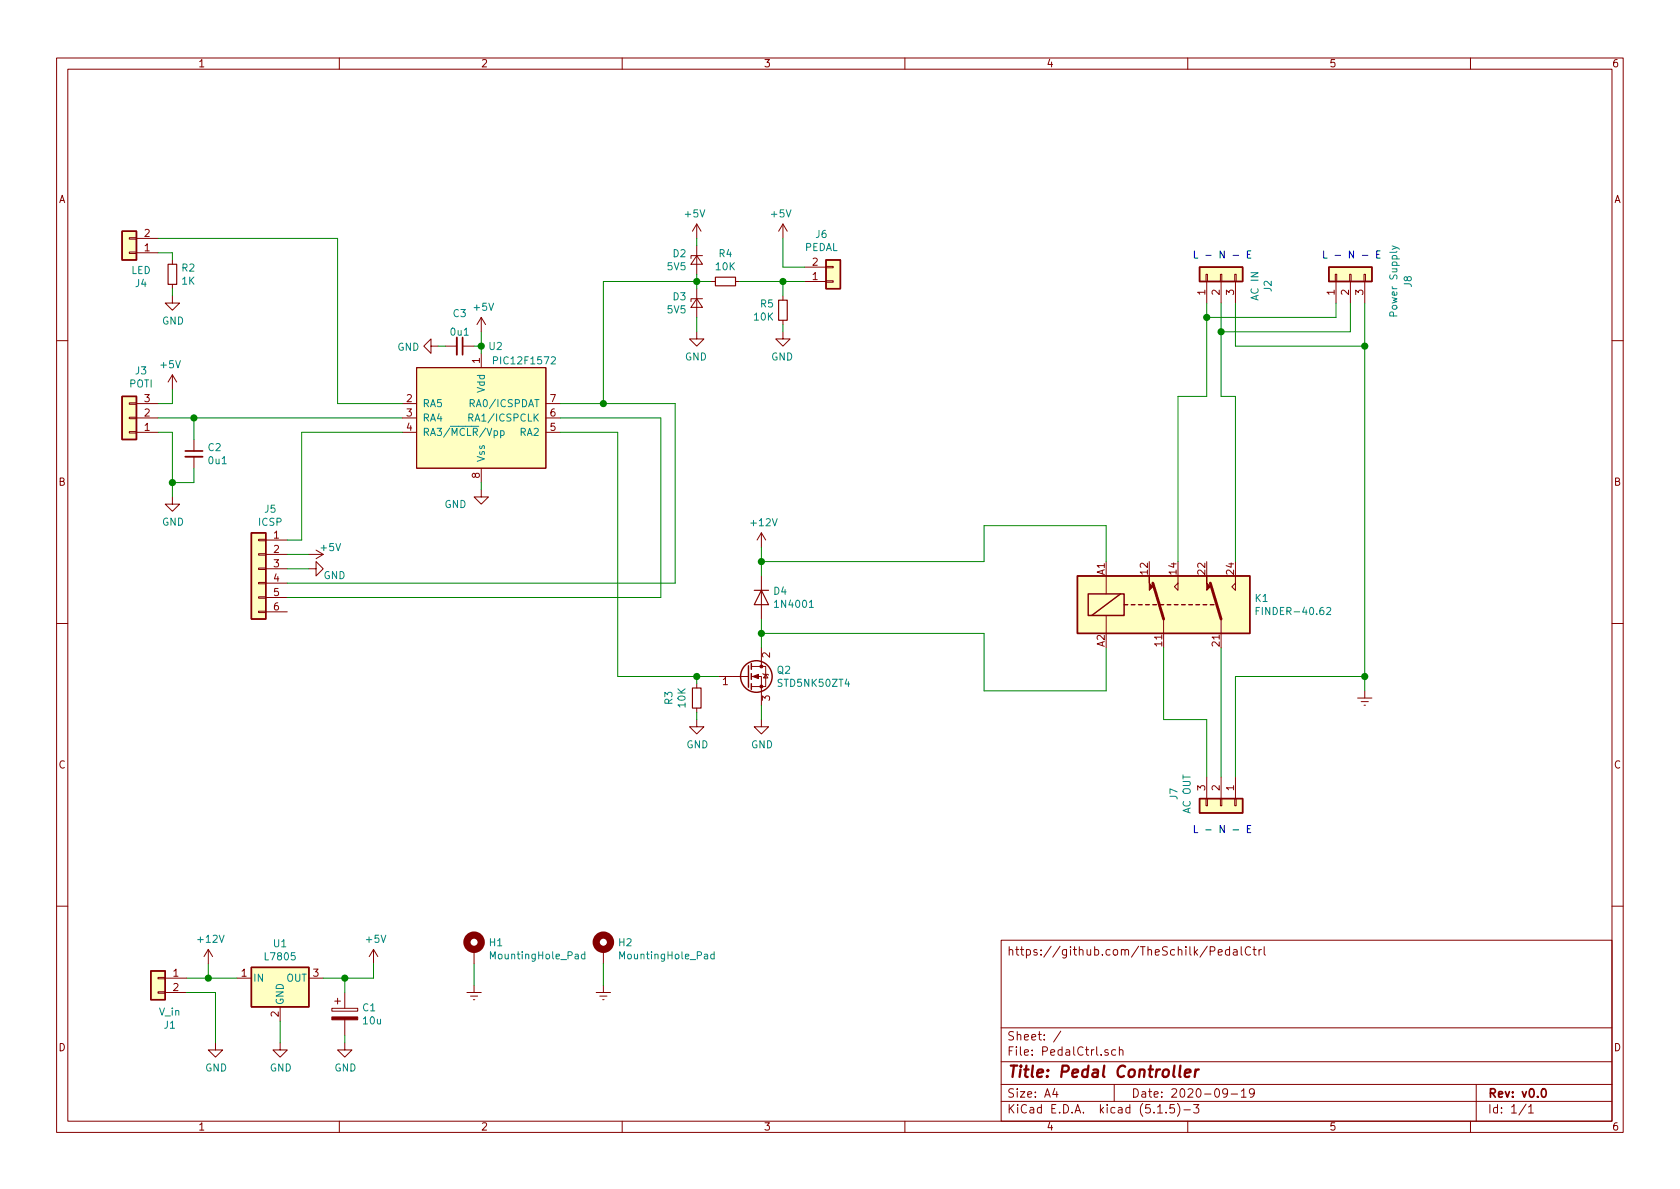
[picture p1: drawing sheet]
EESchema Schematic File Version 4
EELAYER 30 0
EELAYER END
$Descr A4 11693 8268
encoding utf-8
Sheet 1 1
Title "Pedal Controller"
Date "2020-09-19"
Rev "v0.0"
Comp ""
Comment1 ""
Comment2 ""
Comment3 ""
Comment4 "https://github.com/TheSchilk/PedalCtrl"
$EndDescr
$Comp
L Regulator_Linear:L7805 U1
U 1 1
P 1950 6800
F 0 "U1" H 1950 7042 50  0000 C CNN
F 1 "L7805" H 1950 6951 50  0000 C CNN
F 2 "Package_TO_SOT_SMD:TO-252-2" H 1975 6650 50  0001 L CIN
F 3 "http://www.st.com/content/ccc/resource/technical/document/datasheet/41/4f/b3/b0/12/d4/47/88/CD00000444.pdf/files/CD00000444.pdf/jcr:content/translations/en.CD00000444.pdf" H 1950 6750 50  0001 C CNN
	1    1950 6800
	1    0    0    -1  
$EndComp
$Comp
L power:GND #PWR0101
U 1 1
P 1950 7250
F 0 "#PWR0101" H 1950 7000 50  0001 C CNN
F 1 "GND" H 1955 7077 50  0000 C CNN
F 2 "" H 1950 7250 50  0001 C CNN
F 3 "" H 1950 7250 50  0001 C CNN
	1    1950 7250
	1    0    0    -1  
$EndComp
Wire Wire Line
	1950 7250 1950 7100
$Comp
L power:GND #PWR0102
U 1 1
P 1500 7250
F 0 "#PWR0102" H 1500 7000 50  0001 C CNN
F 1 "GND" H 1505 7077 50  0000 C CNN
F 2 "" H 1500 7250 50  0001 C CNN
F 3 "" H 1500 7250 50  0001 C CNN
	1    1500 7250
	1    0    0    -1  
$EndComp
Wire Wire Line
	1650 6800 1450 6800
Wire Wire Line
	1500 7250 1500 6900
Wire Wire Line
	1500 6900 1300 6900
$Comp
L Connector_Generic:Conn_01x02 J1
U 1 1
P 1100 6800
F 0 "J1" H 1018 6475 50  0000 C CNN
F 1 "V_in" H 1018 6566 50  0000 C CNN
F 2 "TerminalBlock_Phoenix:TerminalBlock_Phoenix_MKDS-1,5-2_1x02_P5.00mm_Horizontal" H 1100 6800 50  0001 C CNN
F 3 "~" H 1100 6800 50  0001 C CNN
	1    1100 6800
	-1   0    0    -1  
$EndComp
Wire Wire Line
	2250 6800 2400 6800
$Comp
L power:GND #PWR0103
U 1 1
P 2400 7250
F 0 "#PWR0103" H 2400 7000 50  0001 C CNN
F 1 "GND" H 2405 7077 50  0000 C CNN
F 2 "" H 2400 7250 50  0001 C CNN
F 3 "" H 2400 7250 50  0001 C CNN
	1    2400 7250
	1    0    0    -1  
$EndComp
Wire Wire Line
	2400 7250 2400 7200
Wire Wire Line
	2400 6800 2400 6900
$Comp
L Device:CP C1
U 1 1
P 2400 7050
F 0 "C1" H 2518 7096 50  0000 L CNN
F 1 "10u" H 2518 7005 50  0000 L CNN
F 2 "Capacitor_SMD:CP_Elec_6.3x7.7" H 2438 6900 50  0001 C CNN
F 3 "~" H 2400 7050 50  0001 C CNN
	1    2400 7050
	1    0    0    -1  
$EndComp
Wire Wire Line
	2600 6800 2600 6700
Wire Wire Line
	2400 6800 2600 6800
Connection ~ 2400 6800
$Comp
L power:+5V #PWR0104
U 1 1
P 2600 6700
F 0 "#PWR0104" H 2600 6550 50  0001 C CNN
F 1 "+5V" H 2615 6873 50  0000 C CNN
F 2 "" H 2600 6700 50  0001 C CNN
F 3 "" H 2600 6700 50  0001 C CNN
	1    2600 6700
	1    0    0    -1  
$EndComp
$Comp
L Device:C_Small C3
U 1 1
P 3200 2400
F 0 "C3" V 2971 2400 50  0000 C CNN
F 1 "0u1" V 3100 2400 50  0000 C CNN
F 2 "Capacitor_SMD:C_0603_1608Metric" H 3200 2400 50  0001 C CNN
F 3 "~" H 3200 2400 50  0001 C CNN
	1    3200 2400
	0    1    1    0   
$EndComp
Wire Wire Line
	3300 2400 3350 2400
Wire Wire Line
	3350 2400 3350 2450
Wire Wire Line
	3350 2400 3350 2300
Connection ~ 3350 2400
$Comp
L power:+5V #PWR0105
U 1 1
P 3350 2300
F 0 "#PWR0105" H 3350 2150 50  0001 C CNN
F 1 "+5V" H 3365 2473 50  0000 C CNN
F 2 "" H 3350 2300 50  0001 C CNN
F 3 "" H 3350 2300 50  0001 C CNN
	1    3350 2300
	1    0    0    -1  
$EndComp
$Comp
L power:+12V #PWR0106
U 1 1
P 1450 6700
F 0 "#PWR0106" H 1450 6550 50  0001 C CNN
F 1 "+12V" H 1465 6873 50  0000 C CNN
F 2 "" H 1450 6700 50  0001 C CNN
F 3 "" H 1450 6700 50  0001 C CNN
	1    1450 6700
	1    0    0    -1  
$EndComp
Wire Wire Line
	1450 6700 1450 6800
Connection ~ 1450 6800
Wire Wire Line
	1450 6800 1300 6800
$Comp
L power:GND #PWR0107
U 1 1
P 3050 2400
F 0 "#PWR0107" H 3050 2150 50  0001 C CNN
F 1 "GND" V 3055 2272 50  0000 R CNN
F 2 "" H 3050 2400 50  0001 C CNN
F 3 "" H 3050 2400 50  0001 C CNN
	1    3050 2400
	0    1    1    0   
$EndComp
Wire Wire Line
	3050 2400 3100 2400
$Comp
L power:GND #PWR0108
U 1 1
P 3350 3400
F 0 "#PWR0108" H 3350 3150 50  0001 C CNN
F 1 "GND" H 3250 3300 50  0000 R CNN
F 2 "" H 3350 3400 50  0001 C CNN
F 3 "" H 3350 3400 50  0001 C CNN
	1    3350 3400
	1    0    0    -1  
$EndComp
Wire Wire Line
	3350 3400 3350 3350
$Comp
L Connector_Generic:Conn_01x06 J5
U 1 1
P 1800 3950
F 0 "J5" H 1718 4367 50  0000 C CNN
F 1 "ICSP" H 1718 4276 50  0000 C CNN
F 2 "Connector_PinHeader_2.54mm:PinHeader_1x06_P2.54mm_Vertical" H 1800 3950 50  0001 C CNN
F 3 "~" H 1800 3950 50  0001 C CNN
	1    1800 3950
	-1   0    0    -1  
$EndComp
Wire Wire Line
	2000 3750 2100 3750
Wire Wire Line
	2100 3750 2100 3000
Wire Wire Line
	2100 3000 2800 3000
$Comp
L power:+5V #PWR0109
U 1 1
P 2150 3850
F 0 "#PWR0109" H 2150 3700 50  0001 C CNN
F 1 "+5V" V 2100 4000 50  0000 C CNN
F 2 "" H 2150 3850 50  0001 C CNN
F 3 "" H 2150 3850 50  0001 C CNN
	1    2150 3850
	0    1    1    0   
$EndComp
Wire Wire Line
	2150 3850 2000 3850
$Comp
L power:GND #PWR0110
U 1 1
P 2150 3950
F 0 "#PWR0110" H 2150 3700 50  0001 C CNN
F 1 "GND" V 2100 3850 50  0000 R CNN
F 2 "" H 2150 3950 50  0001 C CNN
F 3 "" H 2150 3950 50  0001 C CNN
	1    2150 3950
	0    -1   -1   0   
$EndComp
Wire Wire Line
	2150 3950 2000 3950
Wire Wire Line
	2000 4050 4700 4050
Wire Wire Line
	4700 4050 4700 2800
Wire Wire Line
	4700 2800 4200 2800
Wire Wire Line
	3900 2900 4600 2900
Wire Wire Line
	4600 2900 4600 4150
Wire Wire Line
	4600 4150 2000 4150
$Comp
L Device:C_Small C2
U 1 1
P 1350 3150
F 0 "C2" H 1442 3196 50  0000 L CNN
F 1 "0u1" H 1442 3105 50  0000 L CNN
F 2 "Capacitor_SMD:C_0603_1608Metric" H 1350 3150 50  0001 C CNN
F 3 "~" H 1350 3150 50  0001 C CNN
	1    1350 3150
	1    0    0    -1  
$EndComp
Wire Wire Line
	1100 3000 1200 3000
Wire Wire Line
	1200 3000 1200 3350
Wire Wire Line
	1200 3350 1350 3350
Wire Wire Line
	1350 3350 1350 3250
Wire Wire Line
	1200 3350 1200 3450
Connection ~ 1200 3350
Wire Wire Line
	1350 3050 1350 2900
Wire Wire Line
	1350 2900 1100 2900
Connection ~ 1350 2900
$Comp
L power:GND #PWR0111
U 1 1
P 1200 3450
F 0 "#PWR0111" H 1200 3200 50  0001 C CNN
F 1 "GND" H 1205 3277 50  0000 C CNN
F 2 "" H 1200 3450 50  0001 C CNN
F 3 "" H 1200 3450 50  0001 C CNN
	1    1200 3450
	1    0    0    -1  
$EndComp
$Comp
L Connector_Generic:Conn_01x02 J6
U 1 1
P 5800 1950
F 0 "J6" H 5718 1625 50  0000 C CNN
F 1 "PEDAL" H 5718 1716 50  0000 C CNN
F 2 "Connector_PinHeader_2.54mm:PinHeader_1x02_P2.54mm_Vertical" H 5800 1950 50  0001 C CNN
F 3 "~" H 5800 1950 50  0001 C CNN
	1    5800 1950
	1    0    0    1   
$EndComp
Wire Wire Line
	5600 1850 5450 1850
$Comp
L power:+5V #PWR0112
U 1 1
P 5450 1650
F 0 "#PWR0112" H 5450 1500 50  0001 C CNN
F 1 "+5V" H 5465 1823 50  0000 C CNN
F 2 "" H 5450 1650 50  0001 C CNN
F 3 "" H 5450 1650 50  0001 C CNN
	1    5450 1650
	-1   0    0    -1  
$EndComp
Wire Wire Line
	5600 1950 5450 1950
$Comp
L Device:R_Small R5
U 1 1
P 5450 2150
F 0 "R5" H 5509 2196 50  0000 L CNN
F 1 "10K" H 5509 2105 50  0000 L CNN
F 2 "Resistor_SMD:R_0603_1608Metric" H 5450 2150 50  0001 C CNN
F 3 "~" H 5450 2150 50  0001 C CNN
	1    5450 2150
	-1   0    0    -1  
$EndComp
Wire Wire Line
	5450 2050 5450 1950
Connection ~ 5450 1950
$Comp
L power:GND #PWR0113
U 1 1
P 5450 2300
F 0 "#PWR0113" H 5450 2050 50  0001 C CNN
F 1 "GND" H 5455 2127 50  0000 C CNN
F 2 "" H 5450 2300 50  0001 C CNN
F 3 "" H 5450 2300 50  0001 C CNN
	1    5450 2300
	-1   0    0    -1  
$EndComp
Wire Wire Line
	5450 2300 5450 2250
Wire Wire Line
	1350 2900 2800 2900
$Comp
L Device:D_Zener_Small D2
U 1 1
P 4850 1800
F 0 "D2" V 4804 1868 50  0000 L CNN
F 1 "5V5" V 4895 1868 50  0000 L CNN
F 2 "Diode_SMD:D_SOD-123" V 4850 1800 50  0001 C CNN
F 3 "~" V 4850 1800 50  0001 C CNN
	1    4850 1800
	0    -1   1    0   
$EndComp
$Comp
L Device:D_Zener_Small D3
U 1 1
P 4850 2100
F 0 "D3" V 4804 2168 50  0000 L CNN
F 1 "5V5" V 4895 2168 50  0000 L CNN
F 2 "Diode_SMD:D_SOD-123" V 4850 2100 50  0001 C CNN
F 3 "~" V 4850 2100 50  0001 C CNN
	1    4850 2100
	0    -1   1    0   
$EndComp
$Comp
L Device:R_Small R4
U 1 1
P 5050 1950
F 0 "R4" V 4854 1950 50  0000 C CNN
F 1 "10K" V 4945 1950 50  0000 C CNN
F 2 "Resistor_SMD:R_0603_1608Metric" H 5050 1950 50  0001 C CNN
F 3 "~" H 5050 1950 50  0001 C CNN
	1    5050 1950
	0    -1   1    0   
$EndComp
Wire Wire Line
	5450 1950 5150 1950
Wire Wire Line
	4850 1900 4850 1950
Wire Wire Line
	4950 1950 4850 1950
Connection ~ 4850 1950
Wire Wire Line
	4850 1950 4850 2000
$Comp
L power:GND #PWR0114
U 1 1
P 4850 2300
F 0 "#PWR0114" H 4850 2050 50  0001 C CNN
F 1 "GND" H 4855 2127 50  0000 C CNN
F 2 "" H 4850 2300 50  0001 C CNN
F 3 "" H 4850 2300 50  0001 C CNN
	1    4850 2300
	-1   0    0    -1  
$EndComp
Wire Wire Line
	4850 2300 4850 2200
$Comp
L power:+5V #PWR0115
U 1 1
P 4850 1650
F 0 "#PWR0115" H 4850 1500 50  0001 C CNN
F 1 "+5V" H 4865 1823 50  0000 C CNN
F 2 "" H 4850 1650 50  0001 C CNN
F 3 "" H 4850 1650 50  0001 C CNN
	1    4850 1650
	-1   0    0    -1  
$EndComp
Wire Wire Line
	4850 1650 4850 1700
Wire Wire Line
	5450 1650 5450 1850
Wire Wire Line
	4850 1950 4200 1950
Wire Wire Line
	4200 1950 4200 2800
Connection ~ 4200 2800
Wire Wire Line
	4200 2800 3900 2800
$Comp
L Device:D D4
U 1 1
P 5300 4150
F 0 "D4" V 5254 4229 50  0000 L CNN
F 1 "1N4001" V 5345 4229 50  0000 L CNN
F 2 "Diode_SMD:D_SOD-123F" H 5300 4150 50  0001 C CNN
F 3 "~" H 5300 4150 50  0001 C CNN
	1    5300 4150
	0    1    1    0   
$EndComp
$Comp
L power:+12V #PWR0117
U 1 1
P 5300 3800
F 0 "#PWR0117" H 5300 3650 50  0001 C CNN
F 1 "+12V" H 5315 3973 50  0000 C CNN
F 2 "" H 5300 3800 50  0001 C CNN
F 3 "" H 5300 3800 50  0001 C CNN
	1    5300 3800
	1    0    0    -1  
$EndComp
$Comp
L power:GND #PWR0118
U 1 1
P 5300 5000
F 0 "#PWR0118" H 5300 4750 50  0001 C CNN
F 1 "GND" H 5305 4827 50  0000 C CNN
F 2 "" H 5300 5000 50  0001 C CNN
F 3 "" H 5300 5000 50  0001 C CNN
	1    5300 5000
	1    0    0    -1  
$EndComp
Wire Wire Line
	5300 5000 5300 4900
$Comp
L Device:Q_NMOS_GDS Q2
U 1 1
P 5200 4700
F 0 "Q2" H 5404 4746 50  0000 L CNN
F 1 "STD5NK50ZT4" H 5404 4655 50  0000 L CNN
F 2 "Package_TO_SOT_SMD:TO-252-2" H 5400 4800 50  0001 C CNN
F 3 "~" H 5200 4700 50  0001 C CNN
	1    5200 4700
	1    0    0    -1  
$EndComp
$Comp
L Device:R_Small R3
U 1 1
P 4850 4850
F 0 "R3" V 4654 4850 50  0000 C CNN
F 1 "10K" V 4745 4850 50  0000 C CNN
F 2 "Resistor_SMD:R_0603_1608Metric" H 4850 4850 50  0001 C CNN
F 3 "~" H 4850 4850 50  0001 C CNN
	1    4850 4850
	1    0    0    1   
$EndComp
Wire Wire Line
	4850 4750 4850 4700
Wire Wire Line
	4850 4700 5000 4700
$Comp
L power:GND #PWR0119
U 1 1
P 4850 5000
F 0 "#PWR0119" H 4850 4750 50  0001 C CNN
F 1 "GND" H 4855 4827 50  0000 C CNN
F 2 "" H 4850 5000 50  0001 C CNN
F 3 "" H 4850 5000 50  0001 C CNN
	1    4850 5000
	1    0    0    -1  
$EndComp
Wire Wire Line
	4850 5000 4850 4950
Wire Wire Line
	4850 4700 4300 4700
Wire Wire Line
	4300 4700 4300 3000
Wire Wire Line
	4300 3000 3900 3000
Connection ~ 4850 4700
Wire Wire Line
	2350 2800 2800 2800
$Comp
L Connector_Generic:Conn_01x02 J4
U 1 1
P 900 1750
F 0 "J4" H 818 1967 50  0000 C CNN
F 1 "LED" H 818 1876 50  0000 C CNN
F 2 "Connector_PinHeader_2.54mm:PinHeader_1x02_P2.54mm_Vertical" H 900 1750 50  0001 C CNN
F 3 "~" H 900 1750 50  0001 C CNN
	1    900  1750
	-1   0    0    1   
$EndComp
$Comp
L power:GND #PWR0123
U 1 1
P 1200 2050
F 0 "#PWR0123" H 1200 1800 50  0001 C CNN
F 1 "GND" H 1205 1877 50  0000 C CNN
F 2 "" H 1200 2050 50  0001 C CNN
F 3 "" H 1200 2050 50  0001 C CNN
	1    1200 2050
	1    0    0    -1  
$EndComp
$Comp
L Device:R_Small R2
U 1 1
P 1200 1900
F 0 "R2" H 1259 1946 50  0000 L CNN
F 1 "1K" H 1259 1855 50  0000 L CNN
F 2 "Resistor_SMD:R_0603_1608Metric" H 1200 1900 50  0001 C CNN
F 3 "~" H 1200 1900 50  0001 C CNN
	1    1200 1900
	1    0    0    -1  
$EndComp
Wire Wire Line
	1200 2000 1200 2050
Wire Wire Line
	1100 1750 1200 1750
Wire Wire Line
	1200 1750 1200 1800
$Comp
L Connector_Generic:Conn_01x03 J3
U 1 1
P 900 2900
F 0 "J3" H 818 2575 50  0000 C CNN
F 1 "POTI" H 818 2666 50  0000 C CNN
F 2 "Connector_PinHeader_2.54mm:PinHeader_1x03_P2.54mm_Vertical" H 900 2900 50  0001 C CNN
F 3 "~" H 900 2900 50  0001 C CNN
	1    900  2900
	-1   0    0    1   
$EndComp
$Comp
L power:+5V #PWR0124
U 1 1
P 1200 2700
F 0 "#PWR0124" H 1200 2550 50  0001 C CNN
F 1 "+5V" H 1215 2873 50  0000 C CNN
F 2 "" H 1200 2700 50  0001 C CNN
F 3 "" H 1200 2700 50  0001 C CNN
	1    1200 2700
	-1   0    0    -1  
$EndComp
Wire Wire Line
	1200 2700 1200 2800
Wire Wire Line
	1200 2800 1100 2800
$Comp
L PIC12F1571_1572:PIC12F1572 U2
U 1 1
P 3350 2900
F 0 "U2" H 3450 3400 50  0000 C CNN
F 1 "PIC12F1572" H 3650 3300 50  0000 C CNN
F 2 "Package_SO:SOIC-8_3.9x4.9mm_P1.27mm" H 2700 3250 50  0001 C CNN
F 3 "" H 2700 3250 50  0001 C CNN
	1    3350 2900
	1    0    0    -1  
$EndComp
Wire Wire Line
	5300 4300 5300 4400
Wire Wire Line
	5300 3800 5300 3900
Wire Wire Line
	2350 1650 2350 2800
Wire Wire Line
	1100 1650 2350 1650
Connection ~ 5300 3900
Wire Wire Line
	5300 3900 5300 4000
Connection ~ 5300 4400
Wire Wire Line
	5300 4400 5300 4500
$Comp
L Connector_Generic:Conn_01x03 J2
U 1 1
P 8500 1900
F 0 "J2" H 8418 1575 50  0000 C CNN
F 1 "AC IN" H 8418 1666 50  0000 C CNN
F 2 "TerminalBlock_Phoenix:TerminalBlock_Phoenix_MKDS-1,5-3_1x03_P5.00mm_Horizontal" H 8500 1900 50  0001 C CNN
F 3 "~" H 8500 1900 50  0001 C CNN
	1    8500 1900
	0    -1   -1   0   
$EndComp
$Comp
L Connector_Generic:Conn_01x03 J7
U 1 1
P 8500 5600
F 0 "J7" H 8418 5275 50  0000 C CNN
F 1 "AC OUT" H 8418 5366 50  0000 C CNN
F 2 "TerminalBlock_Phoenix:TerminalBlock_Phoenix_MKDS-1,5-3_1x03_P5.00mm_Horizontal" H 8500 5600 50  0001 C CNN
F 3 "~" H 8500 5600 50  0001 C CNN
	1    8500 5600
	0    1    1    0   
$EndComp
Text Notes 8300 1800 0    50   ~ 0
L - N - E
Text Notes 8300 5800 0    50   ~ 0
L - N - E
$Comp
L Connector_Generic:Conn_01x03 J8
U 1 1
P 9400 1900
F 0 "J8" H 9350 1500 50  0000 C CNN
F 1 "Power Supply" H 9350 1600 50  0000 C CNN
F 2 "TerminalBlock_Phoenix:TerminalBlock_Phoenix_MKDS-1,5-3_1x03_P5.00mm_Horizontal" H 9400 1900 50  0001 C CNN
F 3 "~" H 9400 1900 50  0001 C CNN
	1    9400 1900
	0    -1   -1   0   
$EndComp
Wire Wire Line
	8400 2100 8400 2200
Wire Wire Line
	8400 2200 9300 2200
Wire Wire Line
	9300 2200 9300 2100
Wire Wire Line
	9400 2100 9400 2300
Wire Wire Line
	8500 2300 9400 2300
Wire Wire Line
	8500 2100 8500 2300
Wire Wire Line
	8600 2100 8600 2400
Wire Wire Line
	8600 2400 9500 2400
Wire Wire Line
	9500 2400 9500 2100
Text Notes 9200 1800 0    50   ~ 0
L - N - E
Wire Wire Line
	9500 2400 9500 4700
Wire Wire Line
	9500 4700 8600 4700
Wire Wire Line
	8600 4700 8600 5400
Connection ~ 9500 2400
Wire Wire Line
	6850 3900 6850 3650
Wire Wire Line
	6850 3650 7700 3650
Wire Wire Line
	5300 3900 6850 3900
Wire Wire Line
	6850 4400 6850 4800
Wire Wire Line
	6850 4800 7700 4800
Wire Wire Line
	5300 4400 6850 4400
$Comp
L Finder_40_62:FINDER-40.62 K1
U 1 1
P 8100 4200
F 0 "K1" H 8730 4246 50  0000 L CNN
F 1 "FINDER-40.62" H 8730 4155 50  0000 L CNN
F 2 "Relay_THT:Relay_DPDT_Finder_40.52" H 9450 4170 50  0001 C CNN
F 3 "" H 8100 4200 50  0001 C CNN
	1    8100 4200
	1    0    0    -1  
$EndComp
Wire Wire Line
	8500 4500 8500 5400
Wire Wire Line
	8100 4500 8100 5000
Wire Wire Line
	8100 5000 8400 5000
Wire Wire Line
	8400 5000 8400 5400
Wire Wire Line
	8200 3900 8200 2750
Wire Wire Line
	8200 2750 8400 2750
Wire Wire Line
	8400 2750 8400 2200
Connection ~ 8400 2200
Wire Wire Line
	8500 2300 8500 2750
Wire Wire Line
	8500 2750 8600 2750
Wire Wire Line
	8600 2750 8600 3900
Connection ~ 8500 2300
Wire Wire Line
	7700 3900 7700 3650
Wire Wire Line
	7700 4800 7700 4500
$Comp
L Mechanical:MountingHole_Pad H1
U 1 1
P 3300 6600
F 0 "H1" H 3400 6649 50  0000 L CNN
F 1 "MountingHole_Pad" H 3400 6558 50  0000 L CNN
F 2 "MountingHole:MountingHole_3.2mm_M3_Pad_Via" H 3300 6600 50  0001 C CNN
F 3 "~" H 3300 6600 50  0001 C CNN
	1    3300 6600
	1    0    0    -1  
$EndComp
$Comp
L Mechanical:MountingHole_Pad H2
U 1 1
P 4200 6600
F 0 "H2" H 4300 6649 50  0000 L CNN
F 1 "MountingHole_Pad" H 4300 6558 50  0000 L CNN
F 2 "MountingHole:MountingHole_3.2mm_M3_Pad_Via" H 4200 6600 50  0001 C CNN
F 3 "~" H 4200 6600 50  0001 C CNN
	1    4200 6600
	1    0    0    -1  
$EndComp
$Comp
L power:Earth #PWR0116
U 1 1
P 9500 4800
F 0 "#PWR0116" H 9500 4550 50  0001 C CNN
F 1 "Earth" H 9500 4650 50  0001 C CNN
F 2 "" H 9500 4800 50  0001 C CNN
F 3 "~" H 9500 4800 50  0001 C CNN
	1    9500 4800
	1    0    0    -1  
$EndComp
Wire Wire Line
	9500 4800 9500 4700
Connection ~ 9500 4700
$Comp
L power:Earth #PWR0120
U 1 1
P 3300 6850
F 0 "#PWR0120" H 3300 6600 50  0001 C CNN
F 1 "Earth" H 3300 6700 50  0001 C CNN
F 2 "" H 3300 6850 50  0001 C CNN
F 3 "~" H 3300 6850 50  0001 C CNN
	1    3300 6850
	1    0    0    -1  
$EndComp
Wire Wire Line
	3300 6850 3300 6700
$Comp
L power:Earth #PWR0121
U 1 1
P 4200 6850
F 0 "#PWR0121" H 4200 6600 50  0001 C CNN
F 1 "Earth" H 4200 6700 50  0001 C CNN
F 2 "" H 4200 6850 50  0001 C CNN
F 3 "~" H 4200 6850 50  0001 C CNN
	1    4200 6850
	1    0    0    -1  
$EndComp
Wire Wire Line
	4200 6850 4200 6700
$EndSCHEMATC
